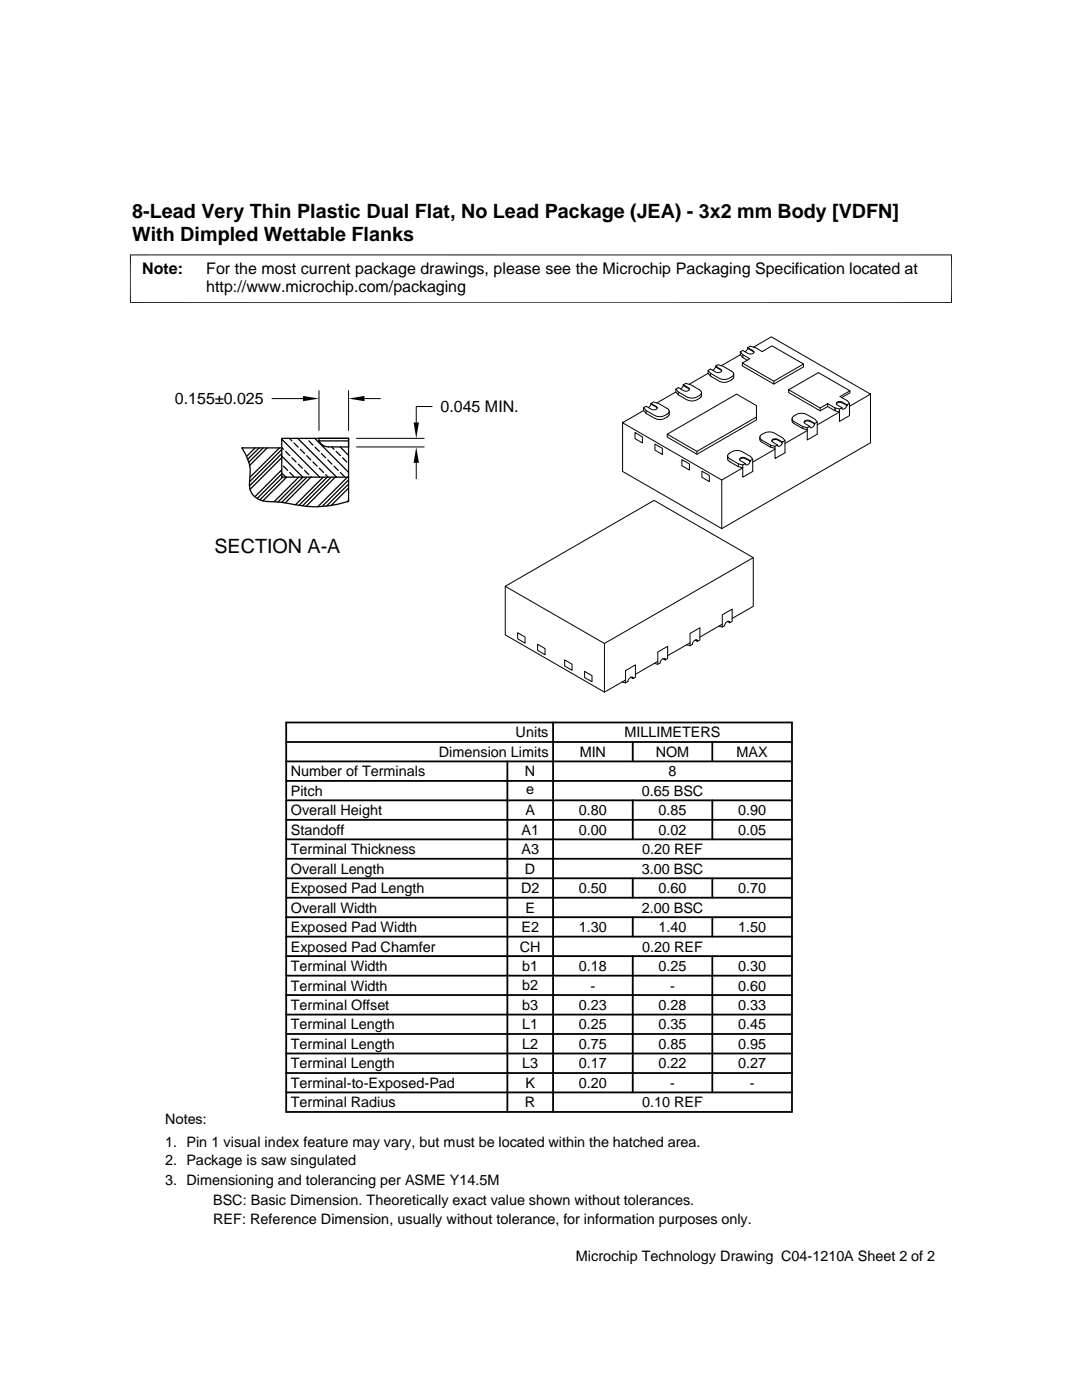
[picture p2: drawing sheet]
<svg xmlns="http://www.w3.org/2000/svg" width="216mm" height="279mm" viewBox="0 0 216 279" stroke-linecap="round" stroke-linejoin="round" font-family="sans-serif">
<g fill="none" stroke="#000" stroke-width=".2">
<path d="M26 50.8v9.7M189.9 50.8v9.7M189.9 50.9h-164M25.9 60.4h164M54.3 79.5h6.2M63.6 78v7.9M69.6 78v7.9M72.7 79.5h3.2M134.9 77.7v.5a4.3 4.3 0 0 0 3.7 1.8l1.3-.8 .1-.8M134.9 78.2l-3.8 2.2M135.4 78.2v.6M136.3 76.8l-.1 .4-.4 .4"/>
<path d="M136.3 76.9l1.3 .8M136.3 76.8l1.2 .7v.3l-.3 .2a1.96 1.96 0 0 1-1.8-.6l-.5 .3a4.3 4.3 0 0 0 3.7 1.7l1.1-.6 .3-.4M136.3 76.8l.5-.3a5.5 5.5 0 0 1 3.1 1.6l.1 .3M141.3 74.5l-3.8 2.2M141.3 73.9v.6a4.3 4.3 0 0 0 3.8 1.7l1.1-.5a.98 .98 0 0 0 .2-1M141.8 74.5v.6M142.8 73.2l-.6 .7M142.8 73.1v.1l1.2 .8M142.8 73.1l1.2 .7v.3l-.4 .2a1.96 1.96 0 0 1-1.8-.6l-.5 .2a4.3 4.3 0 0 0 3.8 1.8l1.1-.6 .2-.4M142.8 73.1l.5-.3a5.7 5.7 0 0 1 3 1.6l.1 .3M147.7 70.8l-3.8 2.2M147.7 70.2l.6-.2a1.96 1.96 0 0 0 1.7 .6l.4-.2v-.3l-1.2-.7 .5-.3 1 .3 1.4 .8 2-1.2 6.2 3.6-5.9 3.5-6.3-3.6 1.5-.9-1.4-.8z"/>
<path d="M147.7 70.2v.6l.5 .6M148.1 72.5v.5l6.3 3.6 5.9-3.4v-.6M148.2 70.8v.6l.9 .5M149.2 69.4l-.1 .4-.4 .4M149.2 69.5l1.2 .8M150.4 69.3l3.5-2.1 19.8 11.5-4.2 2.4M154.4 76.1v.5M157.4 77.8v.6l6.3 3.6 1.4-.9 1.5 .9 .9 .2-4.4 2.6M157.4 77.8l5.9-3.4 6.3 3.6-2 1.1 1.5 .9 .4 .5v2.5l-2 1.1v-2.5l-.9-.2-1.5-.8M157.4 77.8l6.3 3.6 1.4-.8M169.6 78v.4l-1.6 .9M173.7 78.5v9.9l-29.7 17.1-19.8-11.4v-9.9"/>
<path d="M71.1 89.2h13.5M71.1 87.5h13.5M83.1 92.4v3.1M86.2 81.1h-3.1v3.2M126.7 86.3l1.5 .9v1.2l-1.5-.9zM128.4 81.4v.5a4.3 4.3 0 0 0 3.8 1.8l1.1-.6 .2-.3v-.7M128.4 81.9l-4.2 2.5 19.8 11.4 4.2-2.4a5.4 5.4 0 0 1-2.9-1.6l-.1-.8M128.9 81.9v.6M129.9 80.5l1.1 .6 .1 .3a.82 .82 0 0 1-1.1 .3l-1.1-.6-.5 .3a4.3 4.3 0 0 0 3.8 1.7l1.1-.6 .2-.4M129.9 80.5l.5-.3a6.4 6.4 0 0 1 3 1.6l.1 .3M129.9 80.7l-.5 .6M129.9 80.5v.2l1.2 .8"/>
<path d="M130.7 88.6l1.5 .9v1.2l-1.5-.9zM136.1 91.7l1.5 .9v1.2l-1.5-.9zM139.1 90.1v.6M140.1 94l1.4 .9v1.2l-1.4-.9zM144 95.8v9.7M145.4 90.6l.2-.2a2.25 2.25 0 0 1 2.5-.3l1.7 1 .4 .6v2.4l-2 1.1v-2.4a5.4 5.4 0 0 1-2.9-1.5l-.1-.5zM147.3 92.6v.5M147.6 91.8a1.43 1.43 0 0 1 2 .3h.1a.65 .65 0 0 1-1 .6v-.2l-.5 .3M149.6 91.9v.2M149.7 91.9v.2zM150.2 91.7l-.6 .2a1.85 1.85 0 0 0-1.6-.6l-.4 .2v.3l1.1 .7M150.9 83.2v.6l-11.8 6.9-6-3.5v-.5l13.9-8 3.9 2.2v2.3l-11.8 6.9-6-3.4"/>
<path d="M151.6 87.3l.1 .7a6 6 0 0 0 2.9 1.5M151.8 86.8l.2-.1a2.37 2.37 0 0 1 2.5-.3l1.7 1 .4 .5v2.5l-2 1.1v-2.4a6 6 0 0 1-2.9-1.5l-.1-.5zM153.8 88.8v.4M154 88l.4-.3a1.83 1.83 0 0 1 1.7 .6l-.1 .3a.55 .55 0 0 1-.8 .3v-.1l-.6 .3M154.6 89.6l-4.4 2.6M156.1 88.2v.1M156.1 88.2v.2zM156.6 87.9l-.5 .3a1.83 1.83 0 0 0-1.7-.6l-.3 .2v.3l1.1 .7M158.1 83.6v.6a5.4 5.4 0 0 0 3 1.6M158.3 83.1l.2-.1a2.3 2.3 0 0 1 2.4-.3l1.8 1 .4 .5v2.5l-2 1.1v-2.4a5.4 5.4 0 0 1-3-1.6v-.4zM160.2 85.1v.4M160.4 84.3a1.43 1.43 0 0 1 2.1 .3v.3a.58 .58 0 0 1-.9 .3v-.1l-.5 .3"/>
<path d="M161.1 85.9l-4.5 2.6M162.5 84.5v.1M162.6 84.5v.2zM163.1 84.2l-.6 .3a1.87 1.87 0 0 0-1.7-.6l-.3 .2v.3l1.1 .7M163.7 81.4v.6M165.1 80.6v.5M166.6 81.4v.6M166.9 80.6a1.11 1.11 0 0 1 1.7 .1l.4 .2v-.1l-.1 .4a.55 .55 0 0 1-.9 .3v-.1l-.5 .2M169 80.8v.1M169.5 80.5l-.5 .3a1.83 1.83 0 0 0-1.7-.6l-.4 .2v.3l1.1 .7M100.8 117v9.7l19.8 11.4 4.2-2.4M150.3 111.3l-29.7 17.1-19.8-11.4 29.7-17.1 19.8 11.4v9.7l-4.2 2.4"/>
<path d="M103.3 126.3l1.5 .8v1.3l-1.5-.9zM107.3 128.6l1.5 .8v1.3l-1.5-.9zM112.7 131.7l1.5 .8v1.3l-1.5-.9zM116.6 134l1.5 .9v1.2l-1.5-.9zM120.6 128.4v9.7M125.9 135.2l.4 .2M126 135.1l.3 .2M126.2 135.1l.1 .3M126.3 135.4l-.1-.3a.86 .86 0 0 0-.9 .9l-.5 .3-.7-.2M126.3 135.4l.5-.3v-2.4l-2 1.1v2.5M130.6 132.4l.7 .2 .4-.3 .1-.4a.6 .6 0 0 1 .9-.3v.1l.5-.3v-2.4l-1.9 1.1v2.5M131.3 132l-4.5 2.6"/>
<path d="M132.3 131.5l.4 .2M132.5 131.4l.2 .2M132.6 131.4l.1 .3M137 128.7l.7 .2 .5-.3v-.2a.73 .73 0 0 1 1-.6v.2l.5-.3v-2.4l-2 1.1v2.5M137.7 128.3l-4.5 2.6M138.7 127.7l.5 .3M138.9 127.7l.3 .1M139 127.7l.1 .3M143.4 125l.7 .1 .5-.2 .1-.4a.59 .59 0 0 1 .9-.4v.2l.5-.3v-2.4l-2 1.1v2.4M144.1 124.6l-4.4 2.5M145.2 124l.4 .3M145.4 124l.2 .1"/>
<path d="M145.5 124v.2"/>
</g>
<g fill="none" stroke="#000" stroke-width=".25">
<path d="M48.5 89.4l-.2 .1M50.9 89.4l-1.7 1.7M51.7 89.4l-2.3 2.3M52.5 89.4l-2.9 2.9M53.3 89.4l-3.5 3.5M55.8 89.4l-5.9 5.9M56.2 93.8l-5.3 5.3M56.2 89.7l-6.4 6.5M56.2 90.5l-6.4 6.5M56.2 91.3l-6.3 6.4M56.2 94.6l-4.9 4.9M56.2 87.5h13.4v7.7h-13.4z"/>
<path d="M56.2 89.4h-7.9a8.5 8.5 0 0 1 1.5 6.8 3.5 3.5 0 0 0 3.8 3.9 34.2 34.2 0 0 1 6.8 .9l1.6 .1a21.4 21.4 0 0 0 7.6-1v-4.9M56.2 89.3l.4 .4M56.2 87.7l7.6 7.5M56.2 94.4l.8 .8M56.2 91l4.2 4.2-4.9 5M56.4 95.2l-4.5 4.6M56.6 93l.8 .9M57 90.1l.8 .8M57.2 95.2l-4.7 4.7M57.7 87.5l.5 .5M57.8 94.3l.9 .8M58.2 91.4l.9 .8"/>
<path d="M58.7 88.4l.8 .8M59.4 87.5l7.8 7.7M59.5 92.6l.8 .9M59.6 95.2l-4.9 4.9M59.9 89.7l.9 .8M60.8 93.9l.8 .8M61.1 87.5l.1 .1M61.2 90.9l.8 .9M61.2 95.2l-5 5.1M61.6 88l.8 .8M62 95.1l.1 .1M62 95.2l-5.1 5.2"/>
<path d="M62.4 92.2l.9 .8M62.8 87.5l6.8 6.8M62.9 89.2l.8 .9M63.6 87.5h6v1.7h-4l-1.2-.3a1.45 1.45 0 0 1-.8-1.4zM63.6 88h6M63.7 93.5l.9 .8M64.1 90.5l.9 .9M64.5 95.2l-5.5 5.5M65 94.7l.5 .5M65.3 95.2l-5.6 5.6M65.4 91.8l.8 .8M66.1 95.2l-5.7 5.7"/>
<path d="M66.2 89.2l.5 .5M66.7 93l.8 .9M66.9 95.2l-5.8 5.8M67.1 90.1l.8 .8M67.9 89.2l1.7 1.7M67.9 94.3l.9 .8M68.3 91.4l.9 .8M69.3 95.2l-5.9 5.9M69.6 99.8l-.3 .3M69.6 96.6l-4.4 4.4M69.6 95.8l-5.3 5.3M69.6 89.2h.1"/>
<path d="M69.6 97.4l-3.5 3.5"/>
</g>
<g fill="none" stroke="#000" stroke-width=".36">
<path d="M57.1 159.7h100.9M57.1 155.9h100.9M57.1 152h100.9M57.1 148.1h100.9M57.1 144.2h100.9v77.7h-100.9zM101.2 152v69.9M110.4 144.2v77.7M126.3 148.1v3.9M126.3 159.7v7.8M142.1 148.1v3.9M142.1 159.7v7.8M57.1 163.6h100.9"/>
<path d="M57.1 175.3h100.9M57.1 171.4h100.9M57.1 167.5h100.9M57.1 179.2h100.9M126.3 175.3v3.9M142.1 175.3v3.9M57.1 194.7h100.9M57.1 183h100.9M57.1 186.9h100.9M57.1 190.8h100.9M57.1 198.6h100.9M126.3 183v3.9"/>
<path d="M126.3 190.8v27.2M142.1 183v3.9M142.1 190.8v27.2M57.1 206.4h100.9M57.1 202.5h100.9M57.1 210.2h100.9M57.1 214.1h100.9M57.1 218h100.9"/>
</g>
<path d="M60.5 79l3.1 .5-3.1 .6zM69.6 79.5l3.1-.5v1.1zM83.1 89.2l.5 3.2h-1.1zM82.5 84.3h1.1l-.5 3.2z" fill="#000"/>
<g font-size="3.9">
<text x="26.4" y="43.5">8-Lead Very Thin Plastic Dual Flat, No Lead Package (JEA) - 3x2 mm Body [VDFN]</text>
<text x="26.4" y="48">With Dimpled Wettable Flanks</text>
<text x="42.8" y="110.4">SECTION A-A</text>
</g>
<g font-size="3.2">
<text x="28.4" y="54.6">Note:</text>
<text x="41.1" y="58.3">http://www.microchip.com/packaging</text>
<text x="41.1" y="54.6">For the most current package drawings, please see the Microchip Packaging Specification located at</text>
<text x="34.9" y="80.7">0.155±0.025</text>
<text x="87.9" y="82.3">0.045 MIN.</text>
</g>
<g font-size="2.9">
<text x="102.9" y="147.2">Units</text>
<text x="124.6" y="147.2">MILLIMETERS</text>
<text x="58" y="154.9">Number of Terminals</text>
<text x="87.6" y="151">Dimension Limits</text>
<text x="104.8" y="154.9">N</text>
<text x="115.7" y="151">MIN</text>
<text x="130.8" y="151">NOM</text>
<text x="133.4" y="154.9">8</text>
<text x="147" y="151">MAX</text>
<text x="58" y="158.8">Pitch</text>
<text x="105" y="158.5">e</text>
<text x="128" y="158.8">0.65 BSC</text>
<text x="58" y="162.7">Overall Height</text>
<text x="58" y="166.6">Standoff</text>
<text x="104.1" y="166.6">A1</text>
<text x="104.8" y="162.7">A</text>
<text x="115.5" y="162.7">0.80</text>
<text x="115.5" y="166.6">0.00</text>
<text x="131.4" y="162.7">0.85</text>
<text x="131.4" y="166.6">0.02</text>
<text x="147.3" y="162.7">0.90</text>
<text x="147.3" y="166.6">0.05</text>
<text x="58" y="170.5">Terminal Thickness</text>
<text x="104.1" y="170.5">A3</text>
<text x="128.1" y="170.5">0.20 REF</text>
<text x="58" y="174.4">Overall Length</text>
<text x="58" y="178.2">Exposed Pad Length</text>
<text x="104" y="178.2">D2</text>
<text x="104.8" y="174.4">D</text>
<text x="115.5" y="178.2">0.50</text>
<text x="128" y="174.4">3.00 BSC</text>
<text x="131.4" y="178.2">0.60</text>
<text x="147.3" y="178.2">0.70</text>
<text x="58" y="182.1">Overall Width</text>
<text x="104.8" y="182.1">E</text>
<text x="128" y="182.1">2.00 BSC</text>
<text x="58" y="189.9">Exposed Pad Chamfer</text>
<text x="58" y="186">Exposed Pad Width</text>
<text x="103.7" y="189.9">CH</text>
<text x="104" y="186">E2</text>
<text x="115.5" y="186">1.30</text>
<text x="128.1" y="189.9">0.20 REF</text>
<text x="131.4" y="186">1.40</text>
<text x="147.3" y="186">1.50</text>
<text x="58" y="193.8">Terminal Width</text>
<text x="58" y="197.7">Terminal Width</text>
<text x="104.2" y="193.8">b1</text>
<text x="104.2" y="197.7">b2</text>
<text x="115.5" y="193.8">0.18</text>
<text x="117.8" y="197.7">-</text>
<text x="131.4" y="193.8">0.25</text>
<text x="133.7" y="197.7">-</text>
<text x="147.3" y="197.7">0.60</text>
<text x="147.3" y="193.8">0.30</text>
<text x="58" y="201.6">Terminal Offset</text>
<text x="104.2" y="201.5">b3</text>
<text x="115.5" y="201.6">0.23</text>
<text x="131.4" y="201.6">0.28</text>
<text x="147.3" y="201.6">0.33</text>
<text x="58" y="205.4">Terminal Length</text>
<text x="58" y="209.3">Terminal Length</text>
<text x="104.2" y="205.4">L1</text>
<text x="104.2" y="209.3">L2</text>
<text x="115.5" y="205.4">0.25</text>
<text x="115.5" y="209.3">0.75</text>
<text x="131.4" y="209.3">0.85</text>
<text x="131.4" y="205.4">0.35</text>
<text x="147.3" y="209.3">0.95</text>
<text x="147.3" y="205.4">0.45</text>
<text x="58" y="213.2">Terminal Length</text>
<text x="104.2" y="213.2">L3</text>
<text x="115.5" y="213.2">0.17</text>
<text x="131.4" y="213.2">0.22</text>
<text x="147.3" y="213.2">0.27</text>
<text x="58" y="217.1">Terminal-to-Exposed-Pad</text>
<text x="58" y="221">Terminal Radius</text>
<text x="104.8" y="221">R</text>
<text x="104.8" y="217.1">K</text>
<text x="115.5" y="217.1">0.20</text>
<text x="128.1" y="221">0.10 REF</text>
<text x="133.7" y="217.1">-</text>
<text x="149.6" y="217.1">-</text>
<text x="32.9" y="224.3">Notes:</text>
<text x="32.9" y="228.9">1. Pin 1 visual index feature may vary, but must be located within the hatched area.</text>
<text x="32.9" y="232.6">2. Package is saw singulated</text>
<text x="32.9" y="236.5">3. Dimensioning and tolerancing per ASME Y14.5M</text>
<text x="42.5" y="244.3">REF: Reference Dimension, usually without tolerance, for information purposes only.</text>
<text x="42.5" y="240.6">BSC: Basic Dimension. Theoretically exact value shown without tolerances.</text>
<text x="114.9" y="251.7">Microchip Technology Drawing C04-1210A Sheet 2 of 2</text>
</g>
</svg>
